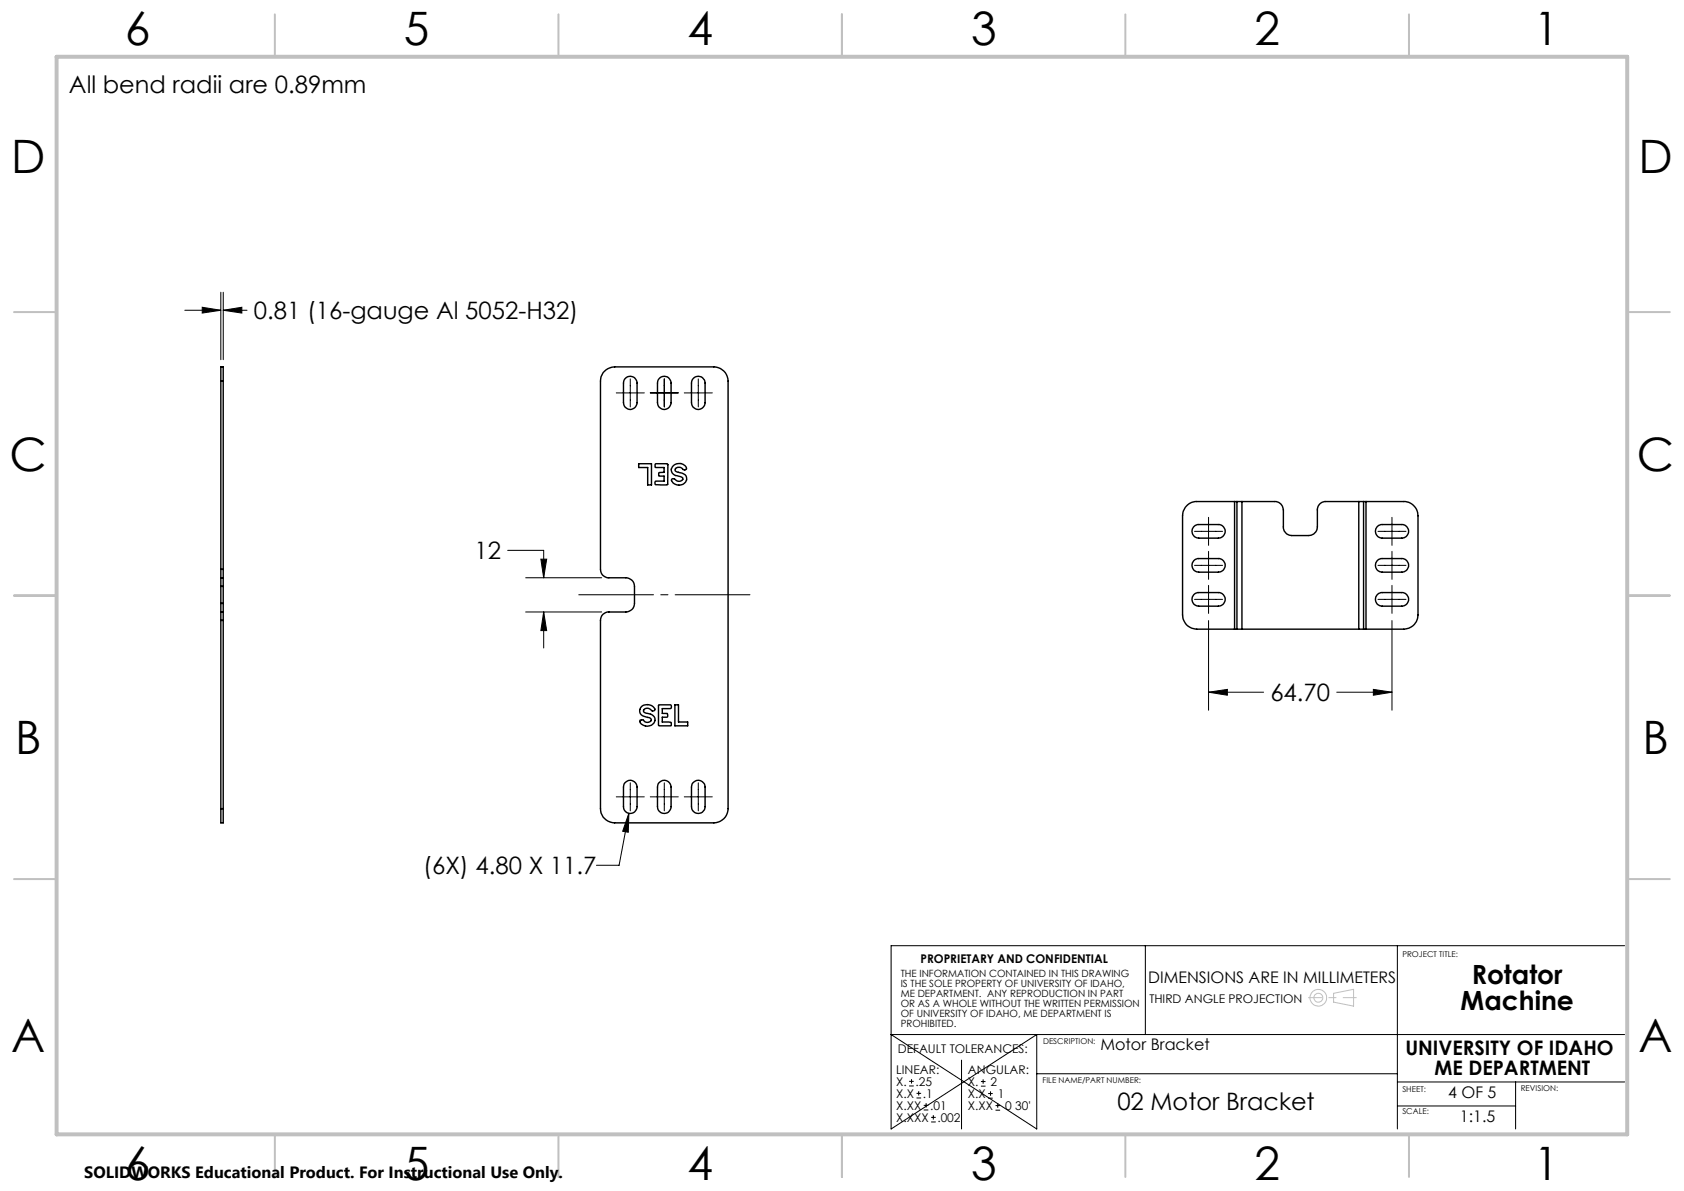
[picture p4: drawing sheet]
<svg xmlns="http://www.w3.org/2000/svg" width="297mm" height="210mm" viewBox="0 0 297 210" stroke-linecap="round" stroke-linejoin="round" font-family="sans-serif">
<g fill="none" stroke="#000" stroke-width=".18">
<path d="M32.6 54.7h6.3M35.7 54.2l3.2 .5-3.2 .5zM38.9 51.5v11.9M39.4 51.5v11.9M39.4 54.7h4.2M39.4 54.7l3.3-.5v1zM108.7 69.3h4.9M111.2 66.8v4.9M114.7 69.3h4.9M117.2 66.8v4.9M120.7 69.3h4.9M123.2 66.8v4.9"/>
<path d="M89.5 97h6.4v4.9M95.4 98.6h1l-.5 3.3zM210.7 93.7h4.9M210.7 99.7h4.9M213.1 91.2v5M213.1 97.2v5M243 93.7h5M243 99.7h5M245.5 91.2v5M245.5 97.2v5M92.7 101.9h13.4M92.7 107.9h13.4"/>
<path d="M95.9 107.9l.5 3.3h-1zM95.9 107.9v6.4M210.7 105.7h4.9M213.1 109.4v15.8M213.1 103.2v5M243 105.7h5M245.5 103.2v5M245.5 109.4v15.8M111.2 138v5M117.2 138v5M123.2 138v5M213.1 122.1l3.4-.5v1z"/>
<path d="M213.1 122.1h9.7M235.8 122.1h9.7M242.2 121.6l3.3 .5-3.3 .5zM108.7 140.5h4.9M110.9 143.4l-.1 3.3-1-.1zM110.9 143.4l-1.7 9.2h-4M114.7 140.5h4.9M120.7 140.5h4.9M202 166.7v15.7M246.5 166.7v32.4M286.5 166.7h-129.3v32.4l25.6-16.7v16.7l-25.6-16.7h129.3M160.3 191.5h.8"/>
<path d="M160.3 190.7h.8M160.8 190.3v.8M161.6 193.6h.9M161.6 192.8h.9M162 192.4v.8M162.9 195.7h.8M162.9 194.9h.8M163.3 194.5v.8M164.2 197.8h.8M164.2 197h.8M164.6 196.6v.8M169.6 186.9v12.2"/>
<path d="M173 191.5h.8M173 190.7h.8M173.4 190.3v.8M174.3 193.6h.8M174.3 192.8h.8M174.7 192.4v.8M175.6 195.7h.8M175.6 194.9h.8M176 194.5v.8M182.8 189.3h63.7M246.5 195h20.8M246.5 190.8h40"/>
<path d="M267.3 190.8v8.3"/>
</g>
<g fill="none" stroke="#c0c0c0" stroke-width=".18">
<path d="M235.2 175.1l3.5-.7v3l-3.5-.7z"/>
<circle cx="232.5" cy="175.9" r=".79"/>
<circle cx="232.5" cy="175.9" r="1.47"/>
</g>
<path d="M132.3 104.9h-30.2" fill="none" stroke="#000" stroke-width=".18" stroke-dasharray="15.2 1.3 1.3 1.3" stroke-dashoffset="2"/>
<path d="M230.8 175.9h8.4" fill="none" stroke="#c0c0c0" stroke-width=".18" stroke-dasharray="15.2 1.3 1.3 1.3" stroke-dashoffset="12.9"/>
<g fill="none" stroke="#c0c0c0" stroke-width=".35">
<path d="M48.5 2.5v7.5M98.5 2.5v7.5M148.5 2.5v7.5M198.5 2.5v7.5M248.5 2.5v7.5M2.5 55h7.5M287 55h7.5M2.5 105h7.5M287 105h7.5M2.5 155h7.5M287 155h7.5M48.5 200v7.5"/>
<path d="M98.5 200v7.5M148.5 200v7.5M198.5 200v7.5M248.5 200v7.5"/>
</g>
<path d="M10 10h277v190h-277z" fill="none" stroke="#c0c0c0" stroke-width=".7"/>
<path d="M95.4 98.6h1l-.5 3.3zM95.9 107.9l.5 3.3h-1zM110.9 143.4l-1.1 3.2 1 .1zM39.4 54.7l3.3-.5v1zM35.7 54.2l3.2 .5-3.2 .5zM242.2 121.6l3.3 .5-3.3 .5zM213.1 122.1l3.4-.5v1z" fill="#000"/>
<g fill="none" stroke="#000" stroke-width=".25">
<path d="M38.9 67.2v-2.5h.5v2.5M38.9 67.2v33.2M38.9 67.2h.5M39.4 67.2v33.2M106.6 65.4l.7-.4 1.1-.3h17.5a2.53 2.53 0 0 1 2.5 2.5v75.4a2.53 2.53 0 0 1-2.5 2.5h-17.5a2.53 2.53 0 0 1-2.5-2.5v-33.2a1.45 1.45 0 0 1 1.5-1.5h3a1.51 1.51 0 0 0 1.5-1.5v-3a1.51 1.51 0 0 0-1.5-1.5h-3a1.45 1.45 0 0 1-1.5-1.5v-33.2l.1-.8zM110.2 66.8a1.21 1.21 0 0 1 1.3-.4 1.21 1.21 0 0 1 .9 1.1v3.5a1.2 1.2 0 0 1-1.2 1.2 1.2 1.2 0 0 1-1.2-1.2v-3.5zM116.4 66.6a1.19 1.19 0 0 1 1.3-.1 1.19 1.19 0 0 1 .7 1v3.5a1.2 1.2 0 0 1-1.2 1.2 1.2 1.2 0 0 1-1.2-1.2v-3.5a1.11 1.11 0 0 1 .4-.9zM122.2 66.8a1.21 1.21 0 0 1 1.3-.4 1.21 1.21 0 0 1 .9 1.1v3.5a1.2 1.2 0 0 1-1.2 1.2 1.2 1.2 0 0 1-1.2-1.2v-3.5zM112.6 81.8h2.3v3.7h-.7v-3.1h-1.6zM115.5 81.9l.1-.1h2.1l.1 .1v3.5l-2.1 .1a.34 .34 0 0 1-.2-.4 .34 .34 0 0 1 .3-.3h1.3v-.8h-.6a.2 .2 0 0 1-.3-.1 .2 .2 0 0 1 0-.2v-.4h.9v-.9h-1.5h-.1zM118.8 82.1a1.35 1.35 0 0 1 2.3 .6 .55 .55 0 0 1-.9-.2 .67 .67 0 0 0-.7-.1 .67 .67 0 0 0-.4 .5l.1 .2 .7 .3a1.11 1.11 0 0 1 1.2 1.2 1.11 1.11 0 0 1-1.4 .9 1.1 1.1 0 0 1-1.2-1l.4-.1a.88 .88 0 0 0 1.5 0 1.97 1.97 0 0 0-1.4-.6 .98 .98 0 0 1-.2-1.7zM210.5 98.9l.7-.4h3.7a1.2 1.2 0 0 1 1.2 1.2 1.2 1.2 0 0 1-1.2 1.2h-3.5a1.21 1.21 0 0 1-1.1-.7 1.21 1.21 0 0 1 .2-1.3z"/>
<path d="M210.5 92.9l.7-.4h3.7a1.2 1.2 0 0 1 1.2 1.2 1.2 1.2 0 0 1-1.2 1.2h-3.5a1.21 1.21 0 0 1-1.1-.7 1.21 1.21 0 0 1 .2-1.3zM217.7 88.4h.5M217.7 88.4h-6.6a2.52 2.52 0 0 0-2.5 2.5v17.5a2.52 2.52 0 0 0 2.5 2.5h6.6M217.7 88.4v22.5M218.2 88.4h.8M218.2 88.4v22.5M219 88.4h5.8a1.51 1.51 0 0 1 1.5 1.5v3a1.51 1.51 0 0 0 1.5 1.5h3a1.57 1.57 0 0 0 1.5-1.5v-3a1.45 1.45 0 0 1 1.5-1.5h5.8M219 88.4v22.5M239.6 88.4h.9M239.6 88.4v22.5M240.5 88.4h.4M240.5 88.4v22.5"/>
<path d="M240.9 88.4h6.7a2.52 2.52 0 0 1 2.5 2.5v17.5a2.52 2.52 0 0 1-2.5 2.5h-6.7M240.9 88.4v22.5M242.9 98.9l.7-.4h3.6a1.2 1.2 0 0 1 1.2 1.2 1.2 1.2 0 0 1-1.2 1.2h-3.4a1.21 1.21 0 0 1-1.1-.7 1.21 1.21 0 0 1 .2-1.3zM242.9 92.9l.7-.4h3.6a1.2 1.2 0 0 1 1.2 1.2 1.2 1.2 0 0 1-1.2 1.2h-3.4a1.21 1.21 0 0 1-1.1-.7 1.21 1.21 0 0 1 .2-1.3zM38.9 107.9v1.5M38.9 100.4v1.5M38.9 106.4v1.5M38.9 101.9v1.5M38.9 107.9h.5M38.9 101.9h.5M38.9 103.4v3M38.9 109.4v33.2"/>
<path d="M38.9 109.4h.5M38.9 100.4h.5M38.9 106.4h.5M38.9 103.4h.5M39.4 107.9v1.5M39.4 100.4v1.5M39.4 106.4v1.5M39.4 101.9v1.5M39.4 103.4v3M39.4 109.4v33.2M210.5 104.9l.7-.4h3.7a1.2 1.2 0 0 1 1.2 1.2 1.2 1.2 0 0 1-1.2 1.2h-3.5a1.21 1.21 0 0 1-1.1-.7 1.21 1.21 0 0 1 .2-1.3zM217.7 110.9h.5"/>
<path d="M218.2 110.9h.8M219 110.9h20.6M239.6 110.9h.9M240.5 110.9h.4M242.9 104.9l.7-.4h3.6a1.2 1.2 0 0 1 1.2 1.2 1.2 1.2 0 0 1-1.2 1.2h-3.4a1.21 1.21 0 0 1-1.1-.7 1.21 1.21 0 0 1 .2-1.3zM110.2 138a1.21 1.21 0 0 1 1.3-.4 1.21 1.21 0 0 1 .9 1.2v3.4a1.2 1.2 0 0 1-1.2 1.2 1.2 1.2 0 0 1-1.2-1.2v-3.4zM113.2 124.5a1.47 1.47 0 0 1 2.3 .7 .46 .46 0 0 1-.8-.1 .67 .67 0 0 0-.7-.3 .67 .67 0 0 0-.5 .6l.3 .3a1.88 1.88 0 0 1 1.7 1.1 1.41 1.41 0 0 1-1.1 1.2 1.41 1.41 0 0 1-1.5-.8 .39 .39 0 0 1 .3-.3 .39 .39 0 0 1 .4 .2 .7 .7 0 0 0 .7 .3 .7 .7 0 0 0 .6-.6l-.4-.3a1.53 1.53 0 0 1-1.7-1.1l.1-.3zM116.2 124.3h1.9a.34 .34 0 0 1 .3 .3 .34 .34 0 0 1-.3 .3h-1.3v.9h.9l.1 .2-.1 .5h-.9v.8h1.5l.1 .1v.5l-2.2 .1-.1-.2zM116.2 138a1.21 1.21 0 0 1 1.3-.4 1.21 1.21 0 0 1 .9 1.2v3.4a1.2 1.2 0 0 1-1.2 1.2 1.2 1.2 0 0 1-1.2-1.2v-3.4zM119 124.3h.7v3h1.6v.7h-2.3zM122.2 138a1.21 1.21 0 0 1 1.3-.4 1.21 1.21 0 0 1 .9 1.2v3.4a1.2 1.2 0 0 1-1.2 1.2 1.2 1.2 0 0 1-1.2-1.2v-3.4zM38.9 142.6v2.5h.5v-2.5"/>
<path d="M38.9 142.6h.5"/>
</g>
<g font-size="8.1">
<text x="22" y="8">6</text>
<text x="71.2" y="8">5</text>
<text x="121.2" y="8">4</text>
<text x="171.3" y="8">3</text>
<text x="221.3" y="8">2</text>
<text x="270.5" y="8">1</text>
<text x="2" y="30.5">D</text>
<text x="289" y="30.5">D</text>
<text x="1.7" y="83">C</text>
<text x="288.7" y="83">C</text>
<text x="2.7" y="133">B</text>
<text x="289.7" y="133">B</text>
<text x="2" y="185.5">A</text>
<text x="289" y="185.5">A</text>
<text x="22" y="208">6</text>
<text x="71.2" y="208">5</text>
<text x="121.2" y="208">4</text>
<text x="171.3" y="208">3</text>
<text x="221.3" y="208">2</text>
<text x="270.5" y="208">1</text>
</g>
<g font-size="4.7">
<text x="259.6" y="173.5">Rotator</text>
<text x="257.6" y="178">Machine</text>
</g>
<g font-size="4.2">
<text x="12.2" y="16.3">All bend radii are 0.89mm</text>
<text x="44.8" y="56.3">0.81 (16-gauge Al 5052-H32)</text>
<text x="83.7" y="98.6">12</text>
<text x="224" y="123.6">64.70</text>
<text x="74.6" y="154.2">(6X) 4.80 X 11.7</text>
<text x="197.1" y="195.7">02 Motor Bracket</text>
</g>
<g font-size="3.5">
<text x="247.9" y="186.1">UNIVERSITY OF IDAHO</text>
<text x="253" y="189.6">ME DEPARTMENT</text>
</g>
<text font-size="2.9" x="14.9" y="207.6">SOLIDWORKS Educational Product. For Instructional Use Only.</text>
<g font-size="2.8">
<text x="202.5" y="173.4">DIMENSIONS ARE IN MILLIMETERS</text>
<text x="194.1" y="185.1">Motor Bracket</text>
<text x="255.4" y="193.7">4 OF 5</text>
<text x="257.5" y="197.8">1:1.5</text>
</g>
<g font-size="2.1">
<text x="162.3" y="169.8">PROPRIETARY AND CONFIDENTIAL</text>
<text x="202.7" y="176.9">THIRD ANGLE PROJECTION</text>
<text x="158.3" y="185.7">DEFAULT TOLERANCES:</text>
<text x="158.1" y="189.3">LINEAR:</text>
<text x="158.1" y="191.5">X.</text>
<text x="161.5" y="191.5">.25</text>
<text x="170.7" y="189.4">ANGULAR:</text>
<text x="170.7" y="191.5">X.</text>
<text x="174.7" y="191.5">2</text>
<text x="158.1" y="193.6">X.X</text>
<text x="158.1" y="195.7">X.XX</text>
<text x="158.1" y="197.8">X.XXX</text>
<text x="162.7" y="193.6">.1</text>
<text x="164" y="195.7">.01</text>
<text x="165.3" y="197.8">.002</text>
<text x="170.7" y="193.6">X.X</text>
<text x="170.7" y="195.7">X.XX</text>
<text x="176" y="193.6">1</text>
<text x="177.3" y="195.7">0 30'</text>
</g>
<g font-size="1.8">
<text x="158.9" y="172.3">THE INFORMATION CONTAINED IN THIS DRAWING</text>
<text x="158.9" y="174">IS THE SOLE PROPERTY OF UNIVERSITY OF IDAHO,</text>
<text x="158.9" y="175.8">ME DEPARTMENT. ANY REPRODUCTION IN PART</text>
<text x="158.9" y="177.6">OR AS A WHOLE WITHOUT THE WRITTEN PERMISSION</text>
<text x="158.9" y="179.3">OF UNIVERSITY OF IDAHO, ME DEPARTMENT IS</text>
<text x="158.9" y="181.1">PROHIBITED.</text>
</g>
<g font-size="1.4">
<text x="247.3" y="168.7">PROJECT TITLE:</text>
<text x="184" y="184.2">DESCRIPTION:</text>
<text x="183.9" y="191">FILE NAME/PART NUMBER:</text>
<text x="247.3" y="196.5">SCALE:</text>
<text x="247.3" y="192.5">SHEET:</text>
<text x="268.2" y="192.4">REVISION:</text>
</g>
</svg>
